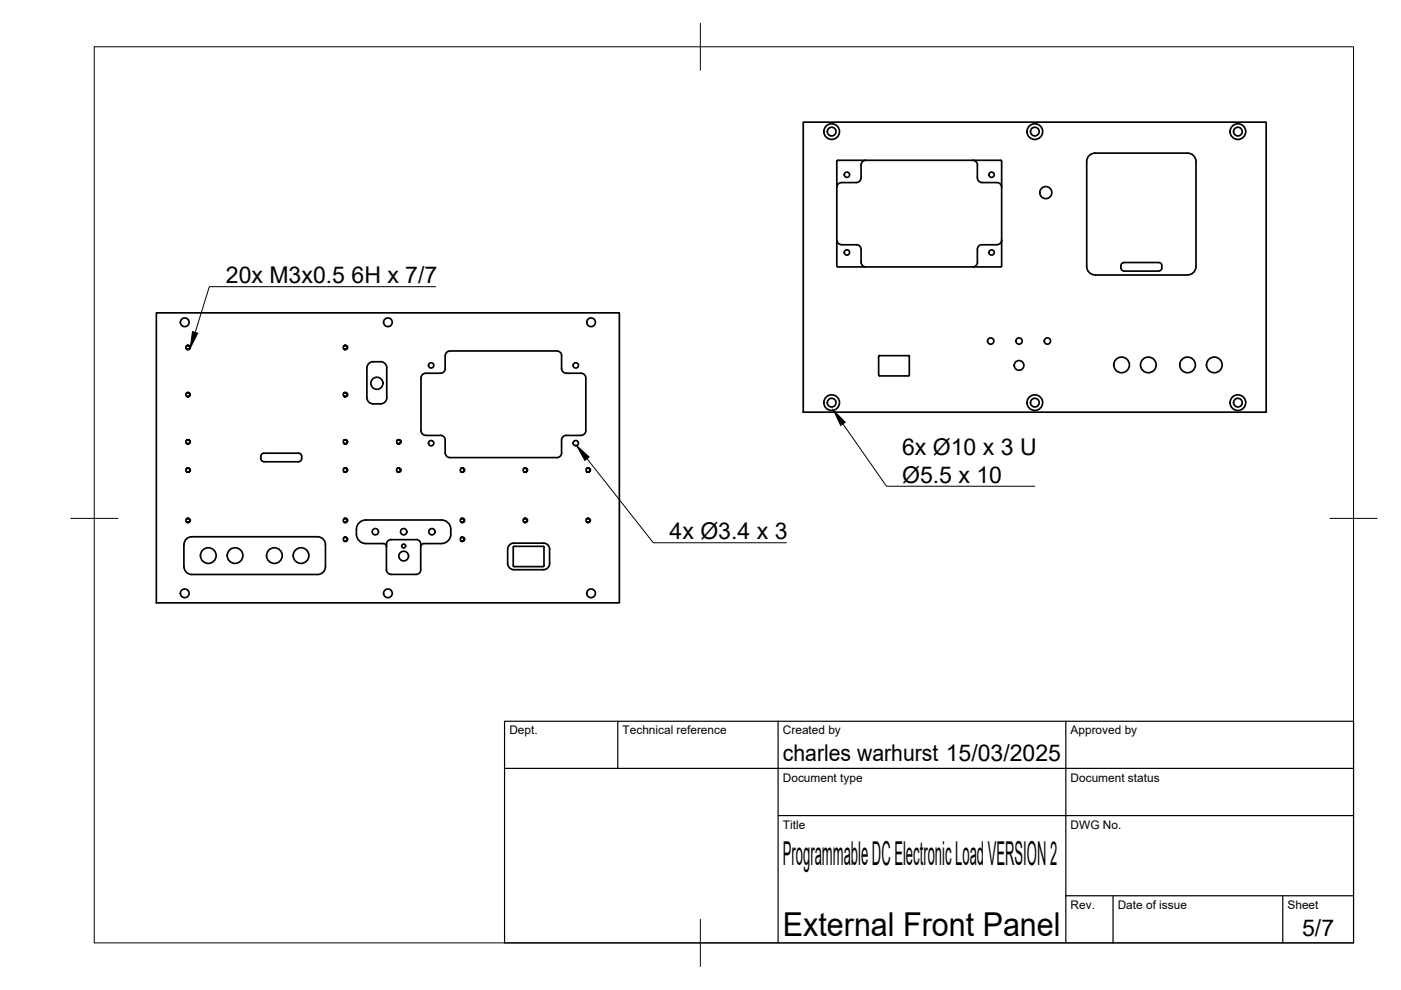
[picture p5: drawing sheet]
<svg xmlns="http://www.w3.org/2000/svg" width="297mm" height="210mm" viewBox="0 0 297 210" stroke-linecap="round" stroke-linejoin="round" font-family="sans-serif">
<!-- layer: Visible -->
<g fill="none" stroke="#000" stroke-width=".36">
<path d="M170.3 25.9h98.2v61.5h-98.2zM177.4 34.2v22.2M177.4 34.2l.2-.2h34.7l.1 22.4-.2 .2h-34.6l-.2-.2M183.6 34a1.01 1.01 0 0 0-1 1v2.7a1.01 1.01 0 0 1-1 1h-3.2a1.01 1.01 0 0 0-1 1M206.2 34a1.01 1.01 0 0 1 1 1M207.2 35v2.7a1.01 1.01 0 0 0 1 1h3.2a1.01 1.01 0 0 1 1 1M232.2 32.5h19.6a1.79 1.79 0 0 1 1.8 1.8v22.2a1.79 1.79 0 0 1-1.8 1.8h-19.6M232.2 32.5a1.79 1.79 0 0 0-1.8 1.8v22.2a1.79 1.79 0 0 0 1.8 1.8M177.4 50.9a1.01 1.01 0 0 0 1 1h3.1a.97 .97 0 0 1 1.1 1v2.7a1.01 1.01 0 0 0 1 1M207.2 55.6a1.01 1.01 0 0 1-1 1M212.4 50.9a1.04 1.04 0 0 1-1 1h-3.2a1.01 1.01 0 0 0-1 1v2.7M237.7 56.8a.84 .84 0 0 1 .6-1.1h7.4a.67 .67 0 0 1 .6 .6v.5"/>
<path d="M246.3 56.8a.67 .67 0 0 1-.6 .7h-7.4a.71 .71 0 0 1-.6-.7M33.1 66.3h98.2v61.5h-98.2zM39.6 73.4l-.2 .3 .2 .3M39.6 73.3l.3-.1 .4 .2v.4l-.2 .3-.6-.1 .4 .1 .3-.3-.2-.5zM72.9 73.3l.4-.1 .3 .2 .1 .4-.2 .3-.6-.1 .4 .1 .2-.2v-.5l-.2-.1zM72.9 73.4l-.1 .3 .1 .3M78 77.2l.3-.3a3.8 3.8 0 0 1 3.2 0l.5 .7v.4v6.3a1.34 1.34 0 0 1-1.3 1.3h-1.6a1.34 1.34 0 0 1-1.3-1.3v-6.3zM118.1 74.4h-22.7a1.04 1.04 0 0 0-1 1v2.7a1.01 1.01 0 0 1-1 1h-3.1a1.01 1.01 0 0 0-1 1v11.2M118.1 74.4a1.01 1.01 0 0 1 1 1M119.1 75.4v2.7a1.01 1.01 0 0 0 1 1h3.1a1.01 1.01 0 0 1 1 1v11.2M186.3 79.5l.2 .2M186.5 79.7h6.1"/>
<path d="M186.5 75.4h6.1M186.5 75.4l-.2 .1v4M192.6 75.4l.2 .1M192.8 75.6v3.9M192.8 79.5l-.2 .2M39.6 93.4l-.2 .3 .2 .3M39.6 83.3l-.2 .4 .2 .3M39.6 99.3l-.2 .4 .2 .3M39.6 99.3l.4-.1 .3 .3v.3l-.2 .2-.3 .1-.3-.1 .4 .1 .3-.3-.2-.5zM39.6 93.3l.3-.1 .4 .3v.3l-.2 .3-.6-.1h.5l.2-.2v-.3l-.3-.2zM39.6 83.3l.4-.1 .3 .3v.3l-.2 .2-.3 .1-.3-.1h.5l.2-.3-.1-.4zM55.3 96.8a.88 .88 0 0 0 .7 1.1h7.3a.67 .67 0 0 0 .7-.7v-.4"/>
<path d="M64 96.8a.67 .67 0 0 0-.7-.7h-7.3a.67 .67 0 0 0-.7 .7M72.9 99.3l.4-.1 .3 .2 .1 .4-.2 .2-.4 .1-.2-.1 .4 .1 .3-.3-.2-.5zM72.9 93.3l.4-.1 .3 .2 .1 .4-.2 .3-.6-.1 .3 .1 .3-.1v-.6l-.2-.1zM72.9 83.3l.4-.1 .3 .2 .1 .4-.2 .2-.3 .1-.3-.1 .4 .1 .3-.3-.2-.5zM72.9 93.4l-.1 .3 .1 .3M72.9 99.3l-.1 .4 .1 .3M72.9 83.3l-.1 .4 .1 .3M84.2 99.3l-.1 .4 .1 .3M84.2 99.3l.4-.1 .3 .2 .1 .4-.2 .2-.4 .1-.2-.1 .4 .1 .3-.4-.3-.4zM84.2 93.4l-.1 .3 .1 .3M84.3 93.3l.4-.1 .3 .3v.3l-.2 .3-.6-.1h.5l.2-.2v-.3l-.3-.2zM89.3 91.3a1.01 1.01 0 0 0 1 1"/>
<path d="M90.3 92.3h3.1M93.4 92.3a1.01 1.01 0 0 1 1 1M94.4 93.3v2.7M94.4 96a1.01 1.01 0 0 0 1 1h22.7M97.7 99.3l-.1 .4 .1 .3M97.7 99.3l.4-.1 .3 .2 .1 .4-.2 .2-.4 .1-.2-.1 .4 .1 .3-.3-.1-.5zM111.1 99.3l-.2 .4 .2 .3M111.8 99.5l-.3-.3-.5 .1h.5l.2 .4-.1 .3h-.6l.1 .1h.4l.3-.3M111.8 99.5v.3M119.1 93.3v2.7M119.1 96a1.01 1.01 0 0 1-1 1M120.1 92.3h3.1"/>
<path d="M120.1 92.3a1.01 1.01 0 0 0-1 1M124.2 91.3a1.01 1.01 0 0 1-1 1M124.4 99.3l-.2 .4 .2 .3M124.4 99.3l.4-.1 .3 .3 .1 .3-.2 .2-.4 .1-.2-.1 .4 .1 .3-.4-.3-.4zM39 115.5v4.6a1.66 1.66 0 0 0 1.7 1.7h26.6a1.66 1.66 0 0 0 1.7-1.7v-4.6M39 115.5a1.66 1.66 0 0 1 1.7-1.7h26.6a1.66 1.66 0 0 1 1.7 1.7M39.6 110l-.2 .3 .2 .3M39.6 110l.3-.1 .4 .2v.4l-.2 .2h-.6h.6l.1-.6-.3-.2zM72.9 110l.4-.1 .4 .3-.2 .5h-.6h.6v-.6zM72.9 114l-.1 .3 .1 .3M72.9 110l-.1 .3 .1 .3M73.7 114.2l-.3-.3-.5 .1 .4-.1 .3 .3-.2 .5h-.5l.1 .1h.4l.3-.3"/>
<path d="M73.7 114.2v.3M82.9 114.4h5.3M82.9 114.4a1.01 1.01 0 0 0-1 1v5.4a1.01 1.01 0 0 0 1 1h5.3a1.01 1.01 0 0 0 1-1v-5.4a.97 .97 0 0 0-1-1M93.6 115.2h-3.7a.67 .67 0 0 0-.7 .7M93.6 110.3h-16a2 2 0 0 0-2 2 2.27 2.27 0 0 0 2 2.9h3.7a.67 .67 0 0 1 .6 .7M93.6 110.3a2 2 0 0 1 2 2 2.53 2.53 0 0 1-1 2.7l-1 .2M97.7 110l-.1 .3 .1 .3M97.7 114l-.1 .3 .1 .3M97.7 110l.5-.1 .3 .3-.2 .5h-.6h.6v-.6zM98.5 114.2l-.3-.3-.5 .1 .4-.1 .3 .3-.1 .5h-.6l.1 .1h.4l.3-.3M98.5 114.2v.3M108.9 115.9h6.4v4.2h-6.4z"/>
<path d="M109 115.2h6.2M109 115.1a1.34 1.34 0 0 0-1.4 1.4v3a1.34 1.34 0 0 0 1.4 1.3h6.2a1.34 1.34 0 0 0 1.3-1.4M111.1 110l-.2 .3 .2 .3M111.8 110.2l-.4-.3-.4 .1h.5l.2 .3-.1 .4h-.6l.1 .1 .5-.1 .2-.2M111.8 110.2v.3M115.2 115.1a1.34 1.34 0 0 1 1.3 1.4M116.5 116.5v3M124.4 110l-.2 .3 .2 .3M124.4 110l.4-.1 .3 .2 .1 .4-.3 .2h-.5h.5l.2-.3-.1-.3z"/>
<circle cx="176.3" cy="27.9" r=".92"/>
<circle cx="176.3" cy="27.9" r="1.66"/>
<circle cx="179.6" cy="37" r=".56"/>
<circle cx="210.2" cy="37" r=".56"/>
<circle cx="219.4" cy="27.9" r=".92"/>
<circle cx="219.4" cy="27.9" r="1.66"/>
<circle cx="262.5" cy="27.9" r=".92"/>
<circle cx="262.5" cy="27.9" r="1.66"/>
<circle cx="179.6" cy="53.5" r=".56"/>
<circle cx="210.2" cy="53.5" r=".56"/>
<circle cx="221.7" cy="40.8" r="1.28"/>
<circle cx="39.2" cy="68.3" r=".92"/>
<circle cx="82.2" cy="68.3" r=".92"/>
<circle cx="91.4" cy="77.5" r=".56"/>
<circle cx="122.1" cy="77.5" r=".56"/>
<circle cx="125.3" cy="68.3" r=".92"/>
<circle cx="210" cy="72.3" r=".67"/>
<circle cx="216.1" cy="72.3" r=".67"/>
<circle cx="216.1" cy="77.5" r="1.03"/>
<circle cx="222.1" cy="72.3" r=".67"/>
<circle cx="237.8" cy="77.4" r="1.66"/>
<circle cx="243.5" cy="77.4" r="1.66"/>
<circle cx="251.8" cy="77.4" r="1.66"/>
<circle cx="257.5" cy="77.4" r="1.66"/>
<circle cx="79.9" cy="81.3" r="1.28"/>
<circle cx="91.4" cy="94" r=".56"/>
<circle cx="122.1" cy="94" r=".56"/>
<circle cx="176.3" cy="85.4" r=".92"/>
<circle cx="176.3" cy="85.4" r="1.66"/>
<circle cx="219.4" cy="85.4" r=".92"/>
<circle cx="219.4" cy="85.4" r="1.66"/>
<circle cx="262.5" cy="85.4" r=".92"/>
<circle cx="262.5" cy="85.4" r="1.66"/>
<circle cx="44.2" cy="117.8" r="1.66"/>
<circle cx="49.8" cy="117.8" r="1.66"/>
<circle cx="58.2" cy="117.8" r="1.66"/>
<circle cx="63.8" cy="117.8" r="1.66"/>
<circle cx="79.6" cy="112.7" r=".67"/>
<circle cx="85.6" cy="117.9" r="1.03"/>
<circle cx="85.6" cy="112.7" r=".67"/>
<circle cx="85.6" cy="115.8" r=".41"/>
<circle cx="91.6" cy="112.7" r=".67"/>
<circle cx="39.2" cy="125.8" r=".92"/>
<circle cx="82.2" cy="125.8" r=".92"/>
<circle cx="125.3" cy="125.8" r=".92"/>
</g>
<!-- layer: BORDER -->
<path d="M20 9.9h267v190h-267zM148.5 4.9v10M15 109.9h10M282 109.9h10M148.5 194.9v10" fill="none" stroke="#000" stroke-width=".21"/>
<!-- layer: TITLEBLOCK -->
<path d="M107 152.9h180v47h-180zM131 152.9v10M165 152.9v47M226 152.9v47M107 162.9h180M165 172.9h122M226 189.9h61M236 189.9v10M272 189.9v10" fill="none" stroke="#000" stroke-width=".25"/>
<!-- layer: Hole Notes -->
<path d="M40.8 70.3l1.1 .3-1.6 3.2zM122.3 94.5l2.6 2.4-.9 .7zM176.7 87l2.5 2.5-1 .7z" fill="#000" stroke="#000" stroke-width=".21"/>
<path d="M92.4 60.8h-48l-3 9.7M124.5 97.3l14 17.8h28.3M178.7 89.9l9.3 13.2h31.4" fill="none" stroke="#000" stroke-width=".21"/>
<g font-size="7">
<text x="166" y="183.4">Programmable DC Electronic Load VERSION 2</text>
<text x="166" y="198.4">External Front Panel</text>
</g>
<g font-size="4.9">
<text x="47.9" y="60.1">20x M3x0.5</text>
<text x="74.5" y="60.1">6H x 7/7</text>
<text x="191.3" y="96.4">6x Ø10 x 3 U</text>
<text x="191.3" y="102.4">Ø5.5 x 10</text>
<text x="142" y="114.4">4x Ø3.4 x 3</text>
<text x="166" y="161.4">charles warhurst 15/03/2025</text>
<text x="276.1" y="198.6">5/7</text>
</g>
<g font-size="2.5">
<text x="108" y="155.7">Dept.</text>
<text x="132" y="155.7">Technical reference</text>
<text x="166" y="155.7">Created by</text>
<text x="227" y="155.7">Approved by</text>
<text x="166" y="165.7">Document type</text>
<text x="227" y="165.7">Document status</text>
<text x="166" y="175.7">Title</text>
<text x="227" y="175.7">DWG No.</text>
<text x="227" y="192.7">Rev.</text>
<text x="237" y="192.7">Date of issue</text>
<text x="273" y="192.7">Sheet</text>
</g>
</svg>
